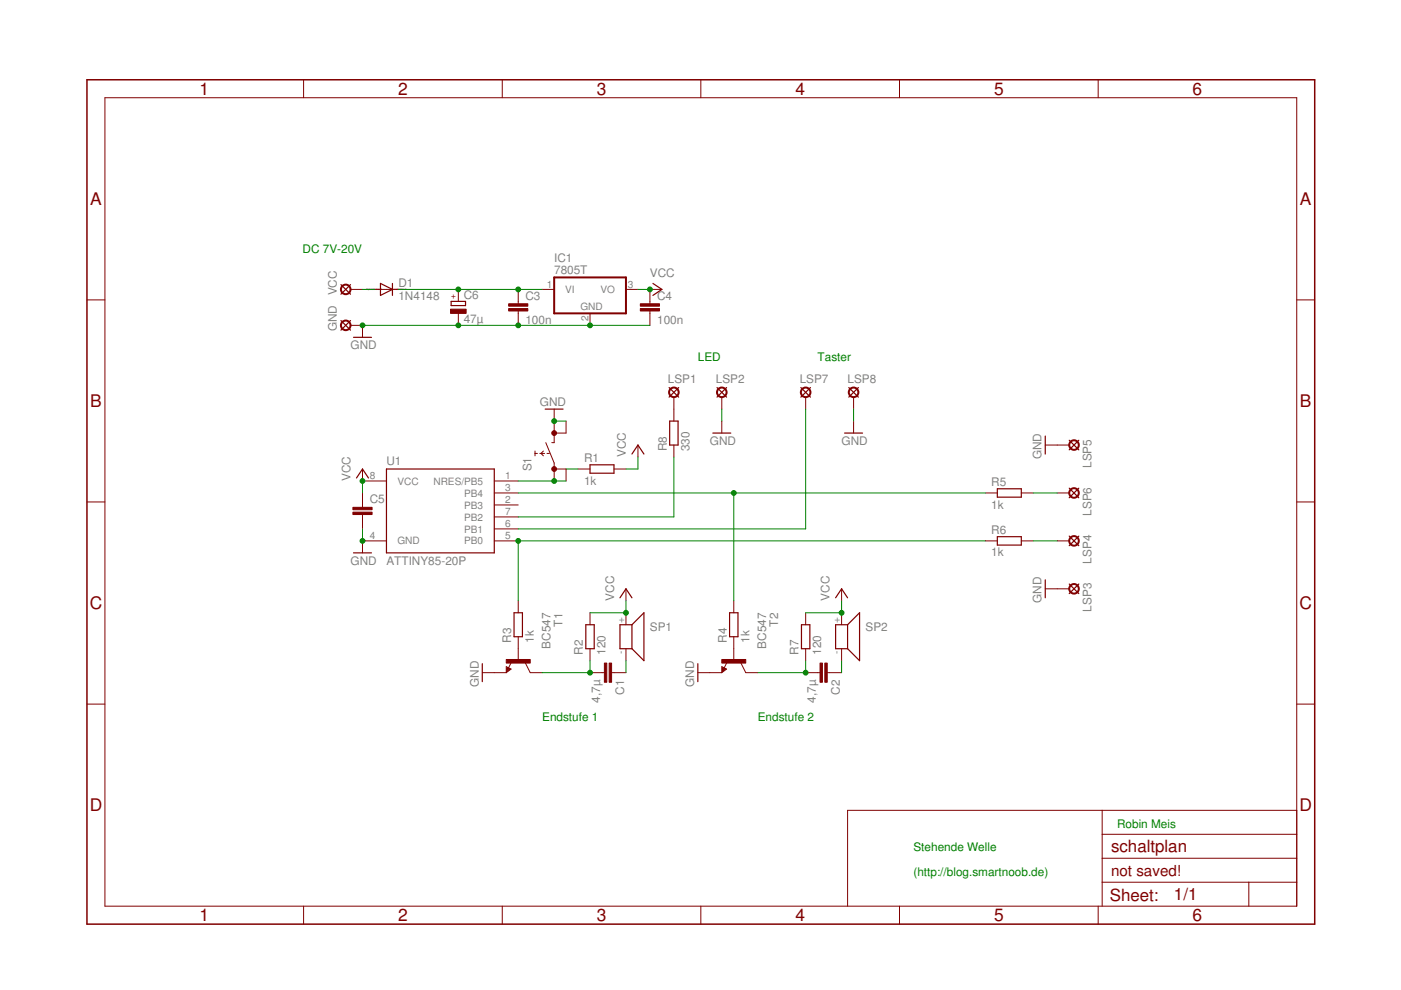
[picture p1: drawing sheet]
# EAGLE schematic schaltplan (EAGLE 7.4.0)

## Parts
C1  4,7µ  C5/3  [C5B3]
C2  4,7µ  C5/3  [C5B3]
C3  100n  C5/3  [C5B3]
C4  100n  C5/3  [C5B3]
C5  C5/3  [C5B3]
C6  47µ  CPOL-EUA/3216-18W  [A/3216-18W]
D1  1N4148  DIODE-D-12.5  [D-12.5]
GND  LSP10  [LSP10]
IC1  7805T  [TO220H]
LSP1  LSP10  [LSP10]
LSP2  LSP10  [LSP10]
LSP3  LSP10  [LSP10]
LSP4  LSP10  [LSP10]
LSP5  LSP10  [LSP10]
LSP6  LSP10  [LSP10]
LSP7  LSP10  [LSP10]
LSP8  LSP10  [LSP10]
R1  1k  R-EU_0204/7  [0204/7]
R2  120  R-EU_0204/7  [0204/7]
R3  1k  R-EU_0204/7  [0204/7]
R4  1k  R-EU_0204/7  [0204/7]
R5  1k  R-EU_0204/7  [0204/7]
R6  1k  R-EU_0204/7  [0204/7]
R7  120  R-EU_0204/7  [0204/7]
R8  330  R-EU_0204/7  [0204/7]
S1  REKN  [REKN]
SP1  SMS-1308MS-2-R  [SMS-1308MS-2-R]
SP2  SMS-1308MS-2-R  [SMS-1308MS-2-R]
T1  BC547  [TO92]
T2  BC547  [TO92]
U1  ATTINY85-20P  [PDIP08_300MIL]
VCC  LSP10  [LSP10]

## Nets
GND: C3.2 C4.2 C5.2 C6.- GND.MP IC1.2(GND) LSP2.MP LSP3.MP LSP5.MP LSP8.MP S1.1A S1.1B T1.1(E) T2.1(E) U1.4(GND)
N$1: D1.A VCC.MP
N$2: C3.1 C6.+ D1.C IC1.1(VI)
N$3: S1.0A S1.0B U1.1(NRES/PB5)
N$4: R3.2 R6.1 U1.5(PB0)
N$5: R4.1 T2.2(B)
N$6: R3.1 T1.2(B)
N$7: C1.2 R2.1 T1.3(C)
N$8: R4.2 R5.1 U1.3(PB4)
N$9: C1.1 SP1.-
N$10: R1.1
N$11: C2.2 R7.1 T2.3(C)
N$12: C2.1 SP2.-
N$13: LSP4.MP R6.2
N$14: LSP6.MP R5.2
N$15: LSP7.MP U1.6(PB1)
N$16: R8.1 U1.7(PB2)
N$17: LSP1.MP R8.2
VCC: C4.1 C5.1 IC1.3(VO) R1.2 R2.2 R7.2 SP1.+ SP2.+ U1.8(VCC)
Unconnected: U1.2(PB3)

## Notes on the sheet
- DC 7V-20V
- LED | Taster
- Endstufe 1 | Endstufe 2
